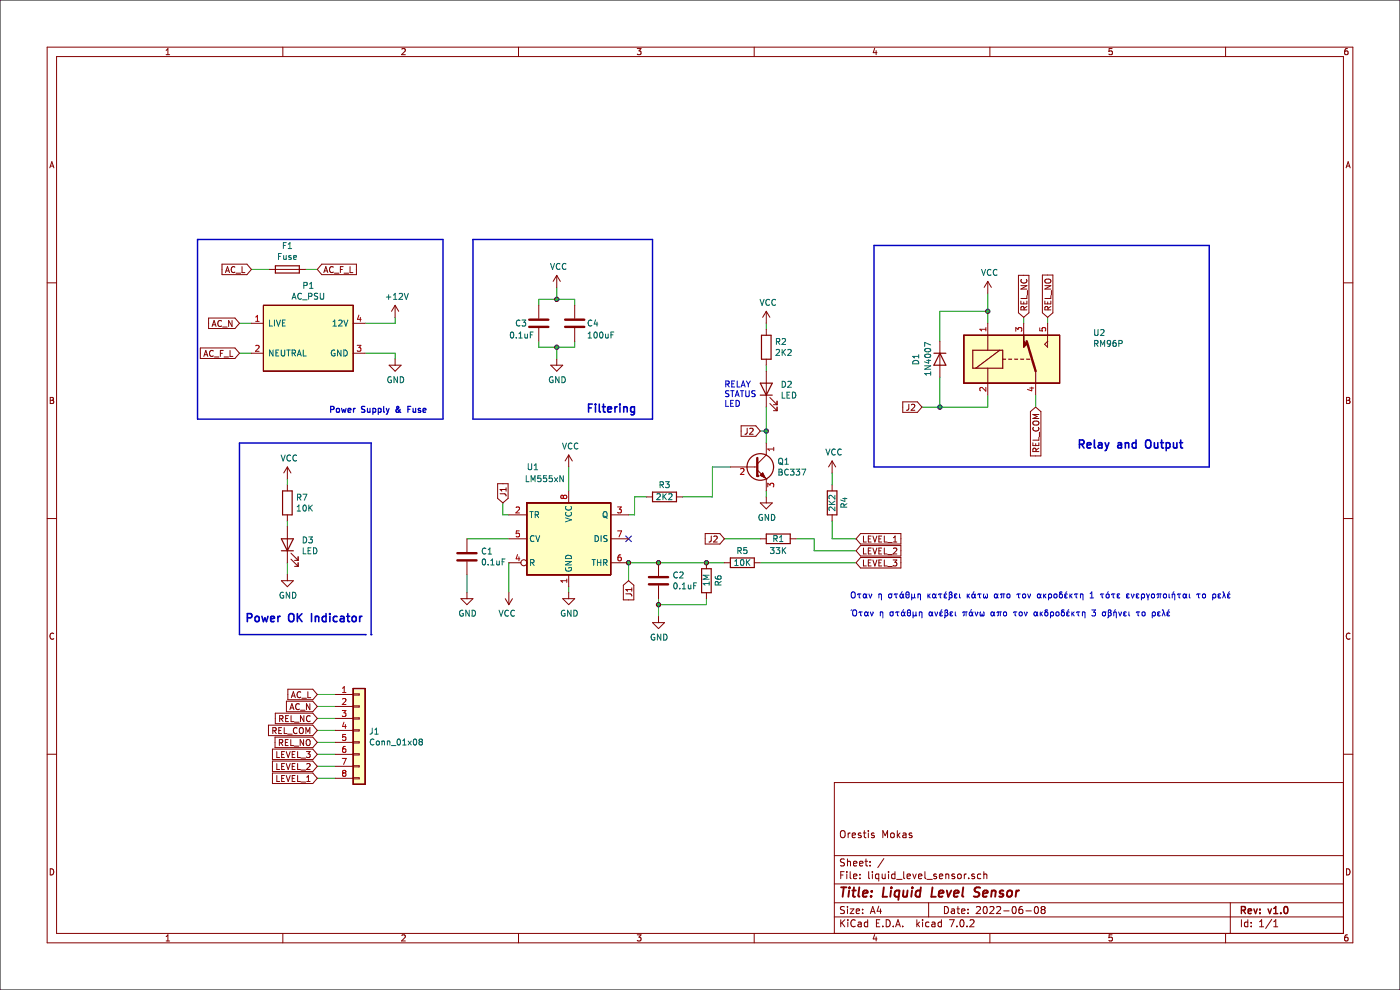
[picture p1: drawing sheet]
EESchema Schematic File Version 4
EELAYER 30 0
EELAYER END
$Descr A4 11693 8268
encoding utf-8
Sheet 1 1
Title "Liquid Level Sensor"
Date "2022-06-08"
Rev "v1.0"
Comp ""
Comment1 "Orestis Mokas"
Comment2 ""
Comment3 ""
Comment4 ""
$EndDescr
$Comp
L Device:R R3
U 1 1
P 5550 4150
F 0 "R3" V 5650 4150 50  0000 C CNN
F 1 "2K2" V 5550 4150 50  0000 C CNN
F 2 "Resistor_THT:R_Axial_DIN0207_L6.3mm_D2.5mm_P7.62mm_Horizontal" V 5480 4150 50  0001 C CNN
F 3 "~" H 5550 4150 50  0001 C CNN
	1    5550 4150
	0    -1   -1   0   
$EndComp
$Comp
L Device:R R4
U 1 1
P 6950 4200
F 0 "R4" V 7050 4150 50  0000 L CNN
F 1 "2K2" V 6950 4200 50  0000 C CNN
F 2 "Resistor_THT:R_Axial_DIN0207_L6.3mm_D2.5mm_P7.62mm_Horizontal" V 6880 4200 50  0001 C CNN
F 3 "~" H 6950 4200 50  0001 C CNN
	1    6950 4200
	1    0    0    -1  
$EndComp
$Comp
L Device:R R2
U 1 1
P 6400 2900
F 0 "R2" H 6470 2946 50  0000 L CNN
F 1 "2K2" H 6470 2855 50  0000 L CNN
F 2 "Resistor_THT:R_Axial_DIN0207_L6.3mm_D2.5mm_P7.62mm_Horizontal" V 6330 2900 50  0001 C CNN
F 3 "~" H 6400 2900 50  0001 C CNN
	1    6400 2900
	1    0    0    -1  
$EndComp
$Comp
L Device:R R1
U 1 1
P 6500 4500
F 0 "R1" V 6500 4500 50  0000 C CNN
F 1 "33K" V 6600 4500 50  0000 C CNN
F 2 "Resistor_THT:R_Axial_DIN0207_L6.3mm_D2.5mm_P7.62mm_Horizontal" V 6430 4500 50  0001 C CNN
F 3 "~" H 6500 4500 50  0001 C CNN
	1    6500 4500
	0    1    1    0   
$EndComp
$Comp
L Device:R R6
U 1 1
P 5900 4850
F 0 "R6" V 6000 4800 50  0000 L CNN
F 1 "1M" V 5900 4800 50  0000 L CNN
F 2 "Resistor_THT:R_Axial_DIN0207_L6.3mm_D2.5mm_P7.62mm_Horizontal" V 5830 4850 50  0001 C CNN
F 3 "~" H 5900 4850 50  0001 C CNN
	1    5900 4850
	1    0    0    -1  
$EndComp
$Comp
L Device:R R5
U 1 1
P 6200 4700
F 0 "R5" V 6100 4700 50  0000 C CNN
F 1 "10K" V 6200 4700 50  0000 C CNN
F 2 "Resistor_THT:R_Axial_DIN0207_L6.3mm_D2.5mm_P7.62mm_Horizontal" V 6130 4700 50  0001 C CNN
F 3 "~" H 6200 4700 50  0001 C CNN
	1    6200 4700
	0    1    1    0   
$EndComp
$Comp
L Device:LED D2
U 1 1
P 6400 3250
F 0 "D2" V 6439 3132 50  0000 R CNN
F 1 "LED" V 6348 3132 50  0000 R CNN
F 2 "LED_THT:LED_D3.0mm" H 6400 3250 50  0001 C CNN
F 3 "~" H 6400 3250 50  0001 C CNN
	1    6400 3250
	0    -1   -1   0   
$EndComp
$Comp
L Timer:LM555xN U1
U 1 1
P 4750 4500
F 0 "U1" H 4450 5100 50  0000 C CNN
F 1 "LM555xN" H 4550 5000 50  0000 C CNN
F 2 "Package_DIP:DIP-8_W7.62mm" H 5400 4100 50  0001 C CNN
F 3 "http://www.ti.com/lit/ds/symlink/lm555.pdf" H 5600 4100 50  0001 C CNN
	1    4750 4500
	1    0    0    -1  
$EndComp
$Comp
L Device:D D1
U 1 1
P 7850 3000
F 0 "D1" H 7800 2800 50  0000 L CNN
F 1 "1N4007" H 7700 2900 50  0000 L CNN
F 2 "Diode_THT:D_DO-41_SOD81_P7.62mm_Horizontal" H 7850 3000 50  0001 C CNN
F 3 "~" H 7850 3000 50  0001 C CNN
	1    7850 3000
	0    1    1    0   
$EndComp
$Comp
L Device:C C3
U 1 1
P 4500 2700
F 0 "C3" H 4300 2700 50  0000 L CNN
F 1 "0.1uF" H 4250 2600 50  0000 L CNN
F 2 "Capacitor_THT:C_Disc_D5.0mm_W2.5mm_P5.00mm" H 4538 2550 50  0001 C CNN
F 3 "~" H 4500 2700 50  0001 C CNN
	1    4500 2700
	1    0    0    -1  
$EndComp
$Comp
L Device:C C2
U 1 1
P 5500 4850
F 0 "C2" H 5615 4896 50  0000 L CNN
F 1 "0.1uF" H 5615 4805 50  0000 L CNN
F 2 "Capacitor_THT:C_Disc_D5.0mm_W2.5mm_P5.00mm" H 5538 4700 50  0001 C CNN
F 3 "~" H 5500 4850 50  0001 C CNN
	1    5500 4850
	1    0    0    -1  
$EndComp
$Comp
L power:GND #PWR0101
U 1 1
P 3900 4950
F 0 "#PWR0101" H 3900 4700 50  0001 C CNN
F 1 "GND" H 3905 4777 50  0000 C CNN
F 2 "" H 3900 4950 50  0001 C CNN
F 3 "" H 3900 4950 50  0001 C CNN
	1    3900 4950
	1    0    0    -1  
$EndComp
Wire Wire Line
	3900 4950 3900 4800
$Comp
L power:VCC #PWR0102
U 1 1
P 4250 4950
F 0 "#PWR0102" H 4250 4800 50  0001 C CNN
F 1 "VCC" H 4265 5123 50  0000 C CNN
F 2 "" H 4250 4950 50  0001 C CNN
F 3 "" H 4250 4950 50  0001 C CNN
	1    4250 4950
	-1   0    0    1   
$EndComp
$Comp
L power:GND #PWR0103
U 1 1
P 4750 4950
F 0 "#PWR0103" H 4750 4700 50  0001 C CNN
F 1 "GND" H 4755 4777 50  0000 C CNN
F 2 "" H 4750 4950 50  0001 C CNN
F 3 "" H 4750 4950 50  0001 C CNN
	1    4750 4950
	1    0    0    -1  
$EndComp
Wire Wire Line
	4750 4950 4750 4900
Text GLabel 4200 4200 1    50   Input ~ 0
J1
Wire Wire Line
	4200 4200 4200 4300
Wire Wire Line
	4200 4300 4250 4300
Text GLabel 5250 4850 3    50   Input ~ 0
J1
Wire Wire Line
	5250 4850 5250 4700
$Comp
L power:GND #PWR0104
U 1 1
P 5500 5150
F 0 "#PWR0104" H 5500 4900 50  0001 C CNN
F 1 "GND" H 5505 4977 50  0000 C CNN
F 2 "" H 5500 5150 50  0001 C CNN
F 3 "" H 5500 5150 50  0001 C CNN
	1    5500 5150
	1    0    0    -1  
$EndComp
Wire Wire Line
	5250 4700 5500 4700
Connection ~ 5250 4700
Wire Wire Line
	5500 5150 5500 5050
NoConn ~ 5250 4500
Connection ~ 5500 4700
Connection ~ 5500 5050
Wire Wire Line
	5500 5050 5500 5000
Wire Wire Line
	5500 4700 5900 4700
Wire Wire Line
	5900 5050 5900 5000
Wire Wire Line
	5500 5050 5900 5050
Wire Wire Line
	5900 4700 6050 4700
Connection ~ 5900 4700
Wire Wire Line
	3900 4500 4250 4500
Wire Wire Line
	4250 4700 4250 4950
$Comp
L Device:C C1
U 1 1
P 3900 4650
F 0 "C1" H 4015 4696 50  0000 L CNN
F 1 "0.1uF" H 4015 4605 50  0000 L CNN
F 2 "Capacitor_THT:C_Disc_D7.5mm_W5.0mm_P7.50mm" H 3938 4500 50  0001 C CNN
F 3 "~" H 3900 4650 50  0001 C CNN
	1    3900 4650
	1    0    0    -1  
$EndComp
Wire Wire Line
	5950 4150 5950 3900
Wire Wire Line
	5950 3900 6100 3900
$Comp
L power:GND #PWR0105
U 1 1
P 6400 4150
F 0 "#PWR0105" H 6400 3900 50  0001 C CNN
F 1 "GND" H 6405 3977 50  0000 C CNN
F 2 "" H 6400 4150 50  0001 C CNN
F 3 "" H 6400 4150 50  0001 C CNN
	1    6400 4150
	1    0    0    -1  
$EndComp
Wire Wire Line
	6400 4150 6400 4100
Text GLabel 6350 3600 0    50   Input ~ 0
J2
Wire Wire Line
	5250 4300 5300 4300
Wire Wire Line
	5300 4300 5300 4150
Wire Wire Line
	5300 4150 5400 4150
Wire Wire Line
	5700 4150 5950 4150
$Comp
L power:VCC #PWR0106
U 1 1
P 6950 3950
F 0 "#PWR0106" H 6950 3800 50  0001 C CNN
F 1 "VCC" H 6965 4123 50  0000 C CNN
F 2 "" H 6950 3950 50  0001 C CNN
F 3 "" H 6950 3950 50  0001 C CNN
	1    6950 3950
	1    0    0    -1  
$EndComp
Wire Wire Line
	6950 4350 6950 4500
Wire Wire Line
	6950 4050 6950 3950
Text GLabel 6050 4500 0    50   Input ~ 0
J2
Wire Wire Line
	6650 4500 6800 4500
Wire Wire Line
	6800 4500 6800 4600
Wire Wire Line
	6050 4500 6350 4500
Wire Wire Line
	6400 3400 6400 3600
Wire Wire Line
	6350 3600 6400 3600
Connection ~ 6400 3600
Wire Wire Line
	6400 3600 6400 3700
$Comp
L power:VCC #PWR0107
U 1 1
P 6400 2700
F 0 "#PWR0107" H 6400 2550 50  0001 C CNN
F 1 "VCC" H 6415 2873 50  0000 C CNN
F 2 "" H 6400 2700 50  0001 C CNN
F 3 "" H 6400 2700 50  0001 C CNN
	1    6400 2700
	1    0    0    -1  
$EndComp
Wire Wire Line
	6400 2700 6400 2750
Wire Wire Line
	6400 3050 6400 3100
$Comp
L Device:C C4
U 1 1
P 4800 2700
F 0 "C4" H 4900 2700 50  0000 L CNN
F 1 "100uF" H 4900 2600 50  0000 L CNN
F 2 "Capacitor_THT:CP_Radial_D10.0mm_P2.50mm" H 4838 2550 50  0001 C CNN
F 3 "~" H 4800 2700 50  0001 C CNN
	1    4800 2700
	1    0    0    -1  
$EndComp
$Comp
L power:VCC #PWR0110
U 1 1
P 4650 2400
F 0 "#PWR0110" H 4650 2250 50  0001 C CNN
F 1 "VCC" H 4665 2573 50  0000 C CNN
F 2 "" H 4650 2400 50  0001 C CNN
F 3 "" H 4650 2400 50  0001 C CNN
	1    4650 2400
	1    0    0    -1  
$EndComp
$Comp
L power:GND #PWR0111
U 1 1
P 4650 3000
F 0 "#PWR0111" H 4650 2750 50  0001 C CNN
F 1 "GND" H 4655 2827 50  0000 C CNN
F 2 "" H 4650 3000 50  0001 C CNN
F 3 "" H 4650 3000 50  0001 C CNN
	1    4650 3000
	1    0    0    -1  
$EndComp
Wire Wire Line
	4500 2550 4500 2500
Wire Wire Line
	4500 2500 4650 2500
Wire Wire Line
	4800 2500 4800 2550
Wire Wire Line
	4650 2500 4650 2400
Connection ~ 4650 2500
Wire Wire Line
	4650 2500 4800 2500
Wire Wire Line
	4500 2850 4500 2900
Wire Wire Line
	4500 2900 4650 2900
Wire Wire Line
	4800 2900 4800 2850
Wire Wire Line
	4650 3000 4650 2900
Connection ~ 4650 2900
Wire Wire Line
	4650 2900 4800 2900
$Comp
L power:VCC #PWR0112
U 1 1
P 2400 4000
F 0 "#PWR0112" H 2400 3850 50  0001 C CNN
F 1 "VCC" H 2415 4173 50  0000 C CNN
F 2 "" H 2400 4000 50  0001 C CNN
F 3 "" H 2400 4000 50  0001 C CNN
	1    2400 4000
	1    0    0    -1  
$EndComp
$Comp
L Device:LED D3
U 1 1
P 2400 4550
F 0 "D3" V 2439 4432 50  0000 R CNN
F 1 "LED" V 2348 4432 50  0000 R CNN
F 2 "LED_THT:LED_D3.0mm" H 2400 4550 50  0001 C CNN
F 3 "~" H 2400 4550 50  0001 C CNN
	1    2400 4550
	0    -1   -1   0   
$EndComp
$Comp
L power:GND #PWR0113
U 1 1
P 2400 4800
F 0 "#PWR0113" H 2400 4550 50  0001 C CNN
F 1 "GND" H 2405 4627 50  0000 C CNN
F 2 "" H 2400 4800 50  0001 C CNN
F 3 "" H 2400 4800 50  0001 C CNN
	1    2400 4800
	1    0    0    -1  
$EndComp
Wire Wire Line
	2400 4800 2400 4700
$Comp
L Device:R R7
U 1 1
P 2400 4200
F 0 "R7" H 2470 4246 50  0000 L CNN
F 1 "10K" H 2470 4155 50  0000 L CNN
F 2 "Resistor_THT:R_Axial_DIN0207_L6.3mm_D2.5mm_P7.62mm_Horizontal" V 2330 4200 50  0001 C CNN
F 3 "~" H 2400 4200 50  0001 C CNN
	1    2400 4200
	1    0    0    -1  
$EndComp
Wire Wire Line
	2400 4400 2400 4350
Wire Wire Line
	2400 4050 2400 4000
Wire Notes Line width 12
	1650 2000 3700 2000
Wire Notes Line width 12
	3700 2000 3700 3500
Wire Notes Line width 12
	3700 3500 1650 3500
Wire Notes Line width 12
	1650 3500 1650 2000
Wire Notes Line width 12
	3950 2000 5450 2000
Wire Notes Line width 12
	5450 2000 5450 3500
Wire Notes Line width 12
	5450 3500 3950 3500
Wire Notes Line width 12
	3950 3500 3950 2000
Text Notes 4900 3450 0    67   ~ 13
Filtering
Text Notes 2750 3450 0    50   ~ 10
Power Supply & Fuse
Wire Notes Line width 12
	3050 5300 2000 5300
Wire Notes Line width 12
	2000 5300 2000 3700
Text Notes 2050 5200 0    67   ~ 13
Power OK Indicator\n
Wire Notes Line width 12 style dotted
	3050 5300 3100 5300
Wire Notes Line width 12
	3100 5300 3100 3700
Wire Notes Line width 12
	2000 3700 3100 3700
Text GLabel 7700 3400 0    50   Input ~ 0
J2
Wire Wire Line
	8250 3400 8250 3300
$Comp
L power:VCC #PWR0114
U 1 1
P 8250 2450
F 0 "#PWR0114" H 8250 2300 50  0001 C CNN
F 1 "VCC" H 8265 2623 50  0000 C CNN
F 2 "" H 8250 2450 50  0001 C CNN
F 3 "" H 8250 2450 50  0001 C CNN
	1    8250 2450
	1    0    0    -1  
$EndComp
Wire Wire Line
	8250 2450 8250 2600
Wire Wire Line
	7700 3400 7850 3400
Wire Wire Line
	7850 2850 7850 2600
Wire Wire Line
	7850 2600 8250 2600
Connection ~ 8250 2600
Wire Wire Line
	8250 2600 8250 2700
Wire Wire Line
	7850 3150 7850 3400
Connection ~ 7850 3400
Wire Wire Line
	7850 3400 8250 3400
Text GLabel 8650 3400 3    50   Input ~ 0
REL_COM
Text GLabel 8550 2650 1    50   Input ~ 0
REL_NC
Text GLabel 8750 2650 1    50   Input ~ 0
REL_NO
Wire Wire Line
	8650 3400 8650 3300
Wire Wire Line
	8550 2700 8550 2650
Wire Wire Line
	8750 2700 8750 2650
Wire Notes Line width 12
	7300 2050 10100 2050
Wire Notes Line width 12
	10100 2050 10100 3900
Wire Notes Line width 12
	7300 3900 7300 2050
Wire Notes Line width 12
	7300 3900 10100 3900
Text Notes 9000 3750 0    67   ~ 13
Relay and Output
$Comp
L power:VCC #PWR0115
U 1 1
P 4750 3900
F 0 "#PWR0115" H 4750 3750 50  0001 C CNN
F 1 "VCC" H 4765 4073 50  0000 C CNN
F 2 "" H 4750 3900 50  0001 C CNN
F 3 "" H 4750 3900 50  0001 C CNN
	1    4750 3900
	1    0    0    -1  
$EndComp
Wire Wire Line
	4750 4100 4750 3900
Text Notes 7100 5000 0    50   ~ 0
Οταν η στάθμη κατέβει κάτω απο τον ακροδέκτη 1 τότε ενεργοποιήται το ρελέ\n
Text Notes 7100 5150 0    50   ~ 0
Όταν η στάθμη ανέβει πάνω απο τον ακδροδέκτη 3 σβήνει το ρελέ
$Comp
L Transistor_BJT:BC337 Q1
U 1 1
P 6300 3900
F 0 "Q1" H 6491 3946 50  0000 L CNN
F 1 "BC337" H 6491 3855 50  0000 L CNN
F 2 "Package_TO_SOT_THT:TO-92_Wide" H 6500 3825 50  0001 L CIN
F 3 "https://diotec.com/tl_files/diotec/files/pdf/datasheets/bc337.pdf" H 6300 3900 50  0001 L CNN
	1    6300 3900
	1    0    0    -1  
$EndComp
$Comp
L Connector_Generic:Conn_01x08 J1
U 1 1
P 3000 6100
F 0 "J1" H 3080 6092 50  0000 L CNN
F 1 "Conn_01x08" H 3080 6001 50  0000 L CNN
F 2 "TerminalBlock_RND:TerminalBlock_RND_205-00018_1x08_P5.00mm_Horizontal" H 3000 6100 50  0001 C CNN
F 3 "~" H 3000 6100 50  0001 C CNN
	1    3000 6100
	1    0    0    -1  
$EndComp
Text GLabel 2650 5800 0    50   Input ~ 0
AC_L
Text GLabel 2650 5900 0    50   Input ~ 0
AC_N
Text GLabel 2650 6000 0    50   Input ~ 0
REL_NC
Text GLabel 2650 6100 0    50   Input ~ 0
REL_COM
Text GLabel 2650 6200 0    50   Input ~ 0
REL_NO
Text GLabel 2650 6300 0    50   Input ~ 0
LEVEL_3
Text GLabel 2650 6400 0    50   Input ~ 0
LEVEL_2
Text GLabel 2650 6500 0    50   Input ~ 0
LEVEL_1
Wire Wire Line
	2650 5800 2800 5800
Wire Wire Line
	2650 5900 2800 5900
Wire Wire Line
	2650 6000 2800 6000
Wire Wire Line
	2650 6100 2800 6100
Wire Wire Line
	2800 6200 2650 6200
Wire Wire Line
	2800 6300 2650 6300
Wire Wire Line
	2650 6400 2800 6400
Wire Wire Line
	2800 6500 2650 6500
Text GLabel 7150 4600 2    50   Input ~ 0
LEVEL_2
Text GLabel 7150 4700 2    50   Input ~ 0
LEVEL_3
Text GLabel 7150 4500 2    50   Input ~ 0
LEVEL_1
Wire Wire Line
	6950 4500 7150 4500
Wire Wire Line
	6800 4600 7150 4600
Wire Wire Line
	6350 4700 7150 4700
Text GLabel 2100 2250 0    50   Input ~ 0
AC_L
$Comp
L Device:Fuse F1
U 1 1
P 2400 2250
F 0 "F1" V 2203 2250 50  0000 C CNN
F 1 "Fuse" V 2294 2250 50  0000 C CNN
F 2 "Fuse:Fuse_Littelfuse-LVR100" V 2330 2250 50  0001 C CNN
F 3 "~" H 2400 2250 50  0001 C CNN
	1    2400 2250
	0    1    1    0   
$EndComp
Text GLabel 2650 2250 2    50   Input ~ 0
AC_F_L
Wire Wire Line
	2100 2250 2250 2250
Wire Wire Line
	2550 2250 2650 2250
Text GLabel 2000 2950 0    50   Input ~ 0
AC_F_L
$Comp
L liquid_level_sensor-rescue:AC_PSU-AC_PSU P1
U 1 1
P 2450 2850
F 0 "P1" H 2575 3315 50  0000 C CNN
F 1 "AC_PSU" H 2575 3224 50  0000 C CNN
F 2 "HILINK:HiLink_PSU" V 2550 2850 50  0001 C CNN
F 3 "" V 2550 2850 50  0001 C CNN
	1    2450 2850
	1    0    0    -1  
$EndComp
Wire Wire Line
	2000 2700 2100 2700
Text GLabel 2000 2700 0    50   Input ~ 0
AC_N
Wire Wire Line
	2000 2950 2100 2950
$Comp
L power:GND #PWR0108
U 1 1
P 3300 3000
F 0 "#PWR0108" H 3300 2750 50  0001 C CNN
F 1 "GND" H 3305 2827 50  0000 C CNN
F 2 "" H 3300 3000 50  0001 C CNN
F 3 "" H 3300 3000 50  0001 C CNN
	1    3300 3000
	1    0    0    -1  
$EndComp
$Comp
L power:+12V #PWR0109
U 1 1
P 3300 2650
F 0 "#PWR0109" H 3300 2500 50  0001 C CNN
F 1 "+12V" H 3315 2823 50  0000 C CNN
F 2 "" H 3300 2650 50  0001 C CNN
F 3 "" H 3300 2650 50  0001 C CNN
	1    3300 2650
	1    0    0    -1  
$EndComp
Wire Wire Line
	3050 2700 3300 2700
Wire Wire Line
	3300 2700 3300 2650
Wire Wire Line
	3050 2950 3300 2950
Wire Wire Line
	3300 2950 3300 3000
Text Notes 6050 3400 0    50   ~ 0
RELAY\nSTATUS\nLED\n
$Comp
L rm96p:RM96P U2
U 1 1
P 8450 2500
F 0 "U2" H 9128 2221 50  0000 L CNN
F 1 "RM96P" H 9128 2130 50  0000 L CNN
F 2 "RELPOL_RM96P:RM96P" H 8450 2500 50  0001 C CNN
F 3 "" H 8450 2500 50  0001 C CNN
	1    8450 2500
	1    0    0    -1  
$EndComp
$EndSCHEMATC
